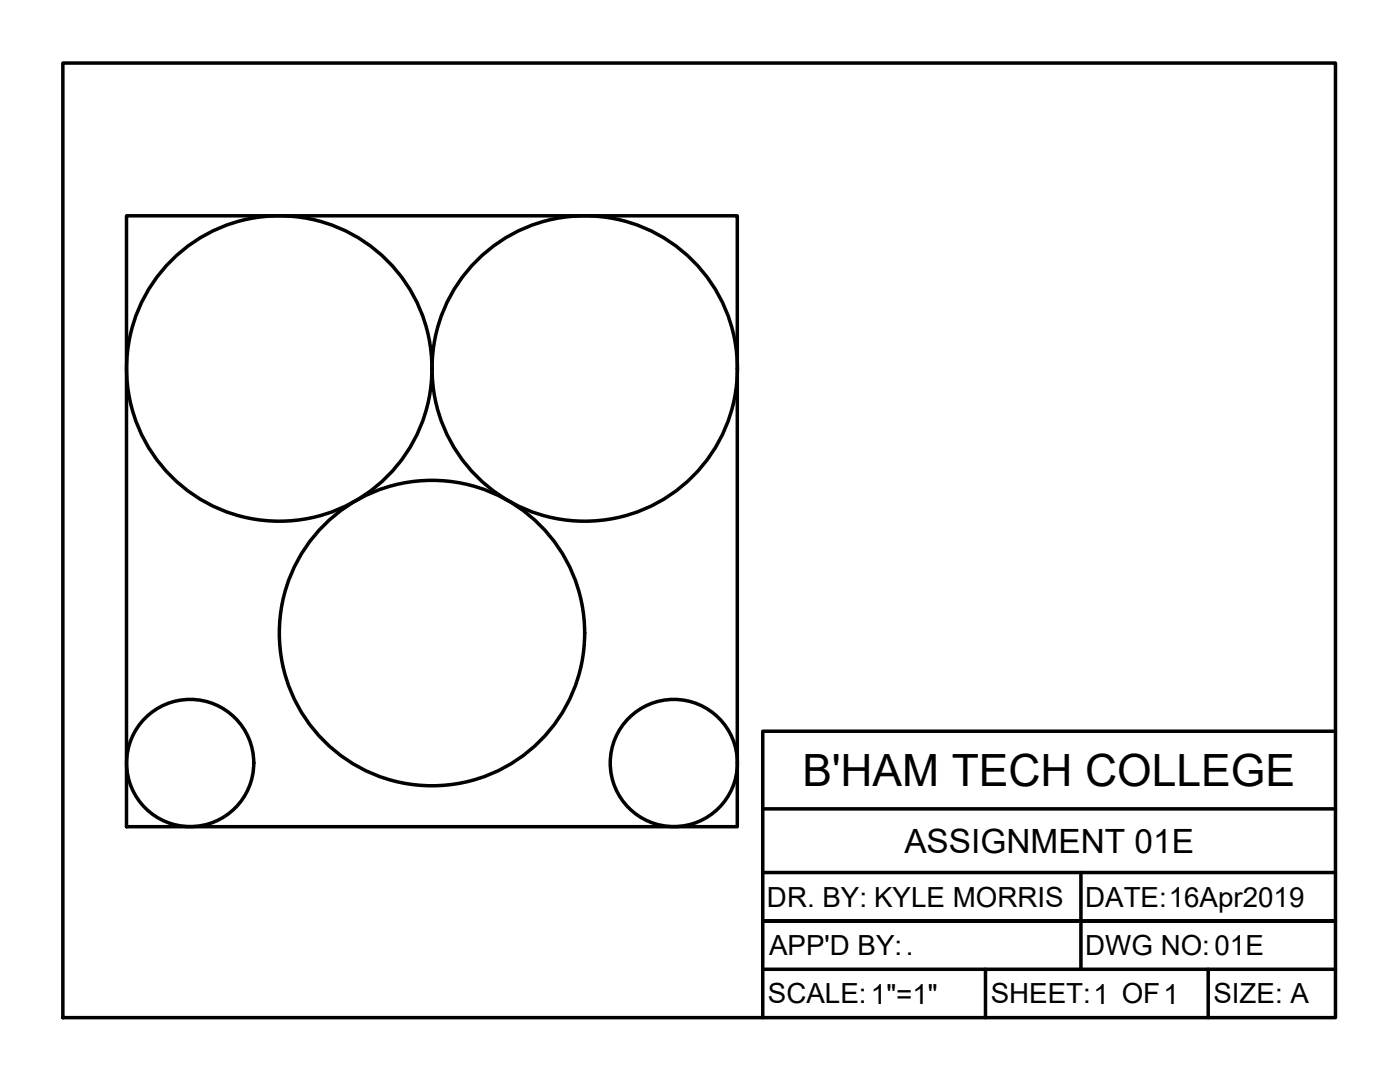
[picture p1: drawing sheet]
<svg xmlns="http://www.w3.org/2000/svg" width="279mm" height="216mm" viewBox="0 0 279 216" stroke-linecap="round" stroke-linejoin="round" font-family="sans-serif">
<!-- layer: TitleBox -->
<path d="M12.5 12.6h254v190.5h-254zM266.5 145.9h-114.3v57.2M152.2 161.4h114.3M152.2 174.1h114.3M215.7 174.1v19.3M152.2 193.4h114.3M196.7 193.4v9.7M215.7 183.8h50.8h-50.8M215.7 183.8h-63.5h63.5M241.1 193.4v9.7" fill="none" stroke="#000" stroke-width=".7"/>
<!-- layer: Object -->
<g fill="none" stroke="#000" stroke-width=".7">
<path d="M25.2 43.1h121.9v121.9h-121.9z"/>
<circle cx="55.7" cy="73.5" r="30.5"/>
<circle cx="116.7" cy="73.5" r="30.5"/>
<circle cx="86.2" cy="126.3" r="30.5"/>
<circle cx="38" cy="152.2" r="12.7"/>
<circle cx="134.5" cy="152.2" r="12.7"/>
</g>
<text font-size="8.9" x="160.1" y="156.9">B'HAM TECH COLLEGE</text>
<text font-size="6.7" x="180.5" y="170.1">ASSIGNMENT 01E</text>
<g font-size="5.5">
<text x="153.1" y="181">DR. BY: KYLE MORRIS</text>
<text x="216.6" y="181">DATE:16Apr2019</text>
<text x="153.5" y="190.6">APP'D BY:.</text>
<text x="216.6" y="190.5">DWG NO:01E</text>
<text x="153.3" y="200.2">SCALE:1&quot;=1&quot;</text>
<text x="197.7" y="200.2">SHEET:1 OF1</text>
<text x="242.2" y="200.2">SIZE: A</text>
</g>
</svg>
